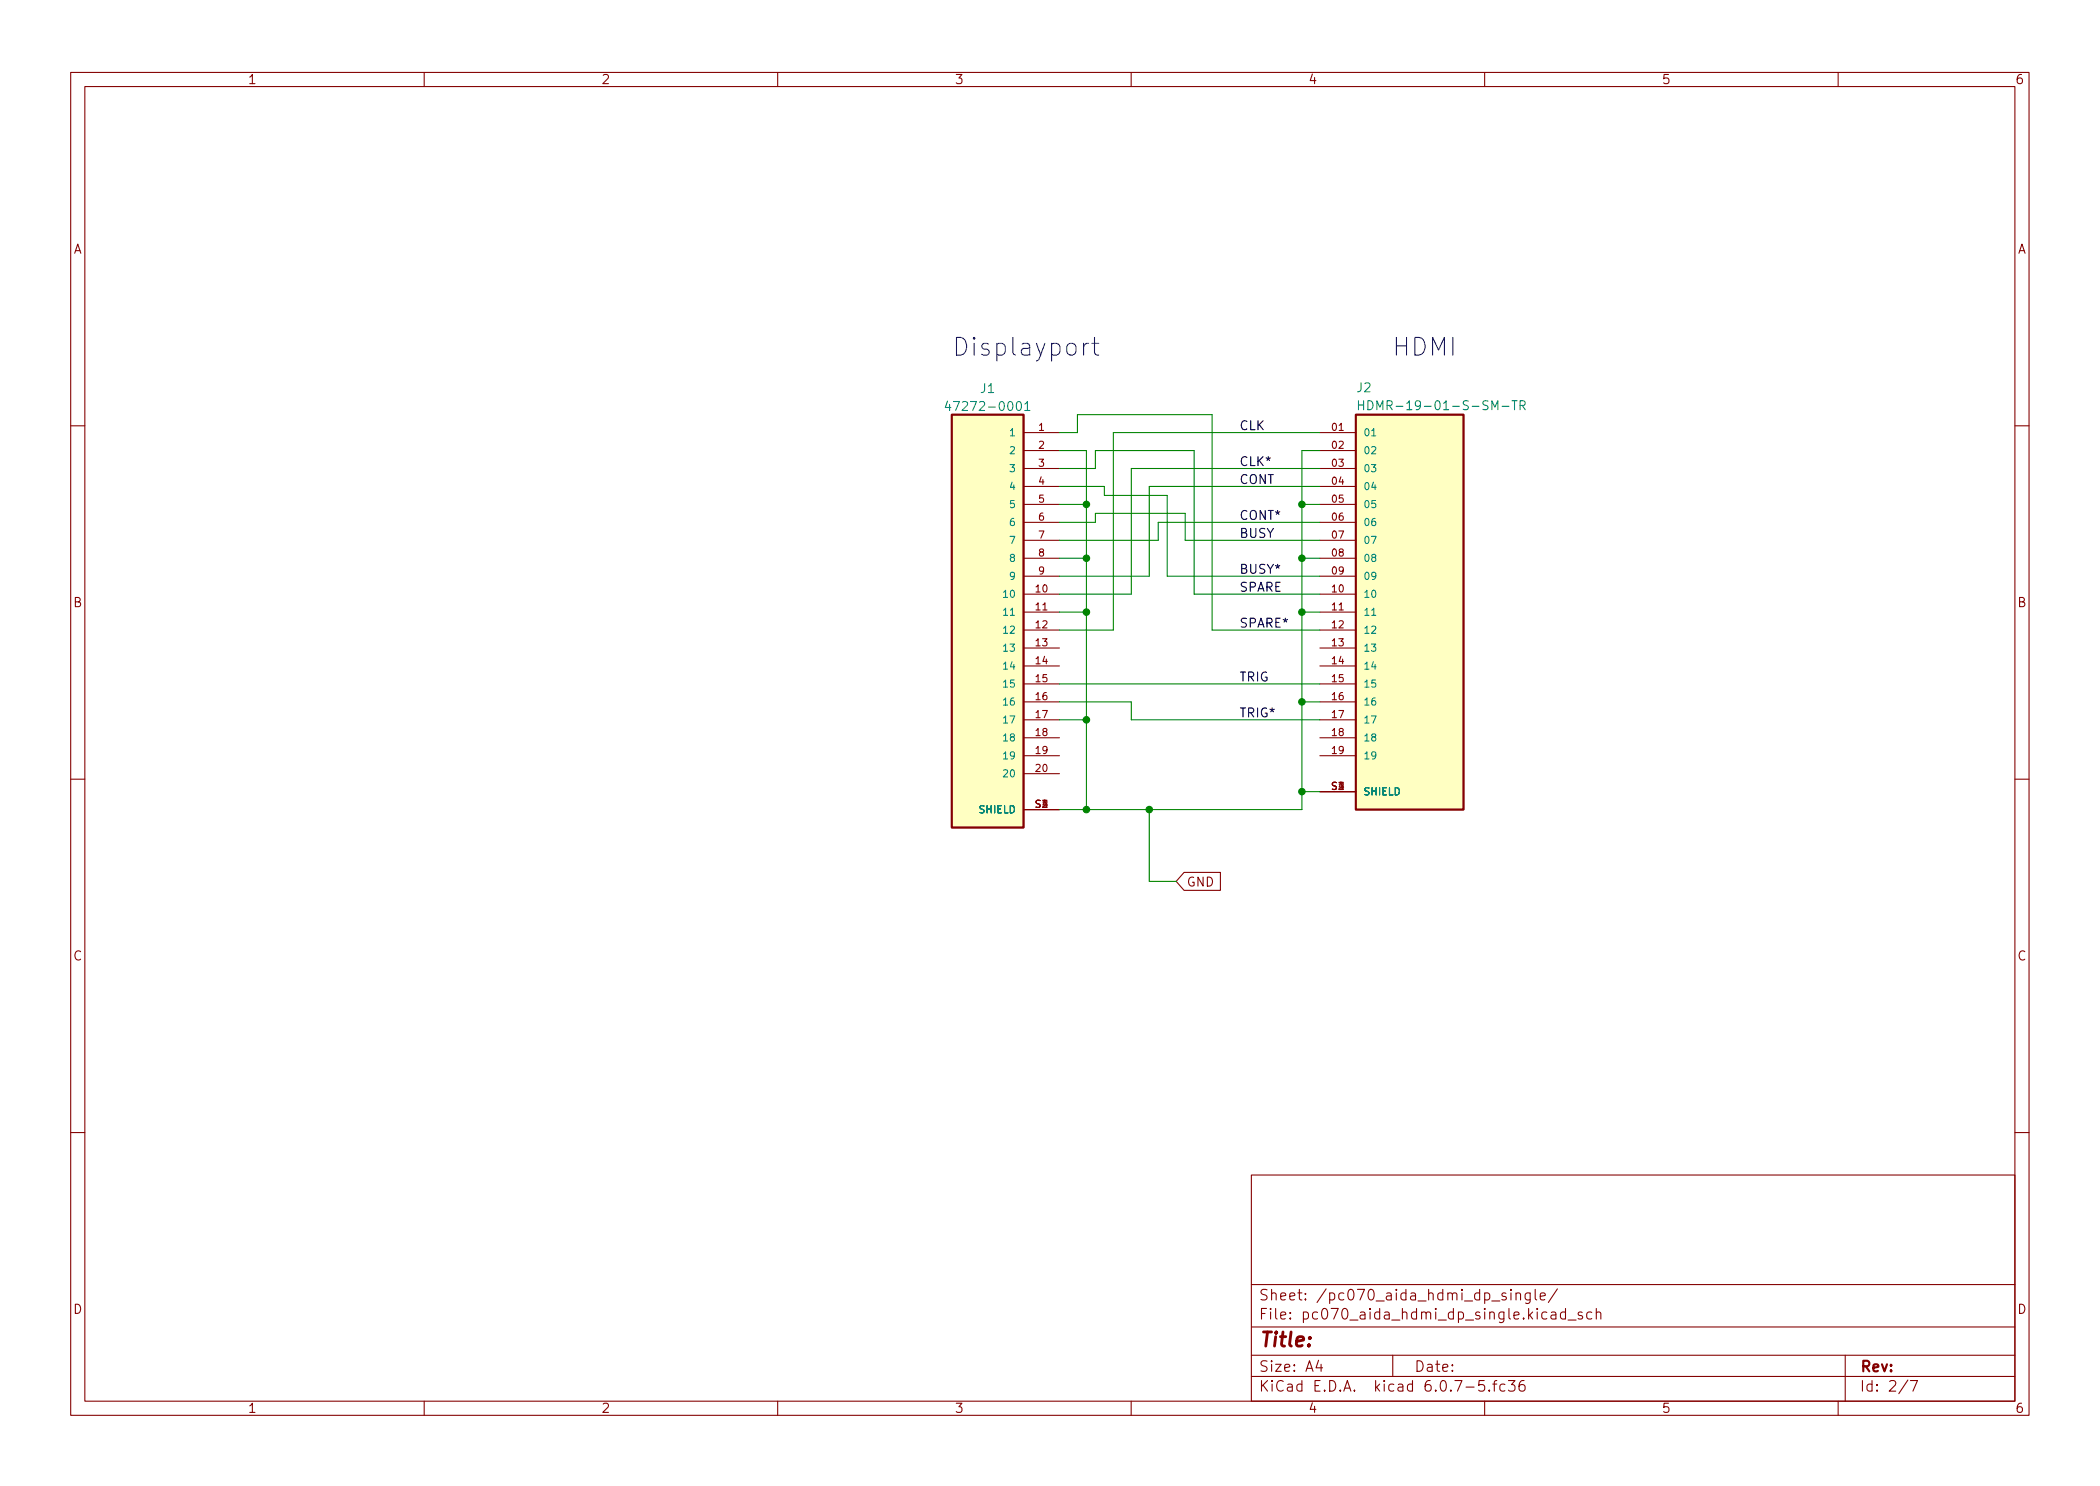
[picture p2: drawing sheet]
(kicad_sch (version 20211123) (generator eeschema)

 (paper "A4")

 (lib_symbols
  (symbol "47272-0001:47272-0001" (pin_names (offset 1.016)) (in_bom yes) (on_board yes)
   (property "Reference" "J" (id 0) (at -5.08 28.448 0) (effects (font (size 1.27 1.27)) (justify left bottom)))
   (property "Value" "47272-0001" (id 1) (at -5.08 -33.02 0) (effects (font (size 1.27 1.27)) (justify left bottom)))
   (property "Footprint" "MOLEX_47272-0001" (id 2) (at 0 0 0) (effects (font (size 1.27 1.27)) (justify left bottom) hide))
   (property "Datasheet" "" (id 3) (at 0 0 0) (effects (font (size 1.27 1.27)) (justify left bottom) hide))
   (property "MP" "47272-0001" (id 4) (at 0 0 0) (effects (font (size 1.27 1.27)) (justify left bottom) hide))
   (property "PACKAGE" "None" (id 5) (at 0 0 0) (effects (font (size 1.27 1.27)) (justify left bottom) hide))
   (property "MF" "Molex" (id 6) (at 0 0 0) (effects (font (size 1.27 1.27)) (justify left bottom) hide))
   (property "PRICE" "None" (id 7) (at 0 0 0) (effects (font (size 1.27 1.27)) (justify left bottom) hide))
   (property "AVAILABILITY" "Unavailable" (id 8) (at 0 0 0) (effects (font (size 1.27 1.27)) (justify left bottom) hide))
   (property "DESCRIPTION" "Conn Display Port RCP 20 POS 0.5mm Solder RA SMD 20 Terminal 1 Port DisplayPort T/R" (id 9) (at 0 0 0) (effects (font (size 1.27 1.27)) (justify left bottom) hide))
   (property "ki_locked" "" (id 10) (at 0 0 0) (effects (font (size 1.27 1.27))))
   (symbol "47272-0001_0_0"
    (rectangle (start -5.08 -30.48) (end 5.08 27.94) (stroke (width 0.254) (type default) (color 0 0 0 0)) (fill (type background)))
    (pin passive line (at -10.16 25.4 0) (length 5.08) (name "1" (effects (font (size 1.016 1.016)))) (number "1" (effects (font (size 1.016 1.016)))))
    (pin passive line (at -10.16 2.54 0) (length 5.08) (name "10" (effects (font (size 1.016 1.016)))) (number "10" (effects (font (size 1.016 1.016)))))
    (pin passive line (at -10.16 0 0) (length 5.08) (name "11" (effects (font (size 1.016 1.016)))) (number "11" (effects (font (size 1.016 1.016)))))
    (pin passive line (at -10.16 -2.54 0) (length 5.08) (name "12" (effects (font (size 1.016 1.016)))) (number "12" (effects (font (size 1.016 1.016)))))
    (pin passive line (at -10.16 -5.08 0) (length 5.08) (name "13" (effects (font (size 1.016 1.016)))) (number "13" (effects (font (size 1.016 1.016)))))
    (pin passive line (at -10.16 -7.62 0) (length 5.08) (name "14" (effects (font (size 1.016 1.016)))) (number "14" (effects (font (size 1.016 1.016)))))
    (pin passive line (at -10.16 -10.16 0) (length 5.08) (name "15" (effects (font (size 1.016 1.016)))) (number "15" (effects (font (size 1.016 1.016)))))
    (pin passive line (at -10.16 -12.7 0) (length 5.08) (name "16" (effects (font (size 1.016 1.016)))) (number "16" (effects (font (size 1.016 1.016)))))
    (pin passive line (at -10.16 -15.24 0) (length 5.08) (name "17" (effects (font (size 1.016 1.016)))) (number "17" (effects (font (size 1.016 1.016)))))
    (pin passive line (at -10.16 -17.78 0) (length 5.08) (name "18" (effects (font (size 1.016 1.016)))) (number "18" (effects (font (size 1.016 1.016)))))
    (pin passive line (at -10.16 -20.32 0) (length 5.08) (name "19" (effects (font (size 1.016 1.016)))) (number "19" (effects (font (size 1.016 1.016)))))
    (pin passive line (at -10.16 22.86 0) (length 5.08) (name "2" (effects (font (size 1.016 1.016)))) (number "2" (effects (font (size 1.016 1.016)))))
    (pin passive line (at -10.16 -22.86 0) (length 5.08) (name "20" (effects (font (size 1.016 1.016)))) (number "20" (effects (font (size 1.016 1.016)))))
    (pin passive line (at -10.16 20.32 0) (length 5.08) (name "3" (effects (font (size 1.016 1.016)))) (number "3" (effects (font (size 1.016 1.016)))))
    (pin passive line (at -10.16 17.78 0) (length 5.08) (name "4" (effects (font (size 1.016 1.016)))) (number "4" (effects (font (size 1.016 1.016)))))
    (pin passive line (at -10.16 15.24 0) (length 5.08) (name "5" (effects (font (size 1.016 1.016)))) (number "5" (effects (font (size 1.016 1.016)))))
    (pin passive line (at -10.16 12.7 0) (length 5.08) (name "6" (effects (font (size 1.016 1.016)))) (number "6" (effects (font (size 1.016 1.016)))))
    (pin passive line (at -10.16 10.16 0) (length 5.08) (name "7" (effects (font (size 1.016 1.016)))) (number "7" (effects (font (size 1.016 1.016)))))
    (pin passive line (at -10.16 7.62 0) (length 5.08) (name "8" (effects (font (size 1.016 1.016)))) (number "8" (effects (font (size 1.016 1.016)))))
    (pin passive line (at -10.16 5.08 0) (length 5.08) (name "9" (effects (font (size 1.016 1.016)))) (number "9" (effects (font (size 1.016 1.016)))))
    (pin passive line (at -10.16 -27.94 0) (length 5.08) (name "SHIELD" (effects (font (size 1.016 1.016)))) (number "S1" (effects (font (size 1.016 1.016)))))
    (pin passive line (at -10.16 -27.94 0) (length 5.08) (name "SHIELD" (effects (font (size 1.016 1.016)))) (number "S2" (effects (font (size 1.016 1.016)))))
    (pin passive line (at -10.16 -27.94 0) (length 5.08) (name "SHIELD" (effects (font (size 1.016 1.016)))) (number "S3" (effects (font (size 1.016 1.016)))))
    (pin passive line (at -10.16 -27.94 0) (length 5.08) (name "SHIELD" (effects (font (size 1.016 1.016)))) (number "S4" (effects (font (size 1.016 1.016)))))))
  (symbol "HDMR-19-01-S-SM-TR:HDMR-19-01-S-SM-TR" (pin_names (offset 1.016)) (in_bom yes) (on_board yes)
   (property "Reference" "J" (id 0) (at -7.62 29.21 0) (effects (font (size 1.27 1.27)) (justify left bottom)))
   (property "Value" "HDMR-19-01-S-SM-TR" (id 1) (at -7.62 -29.21 0) (effects (font (size 1.27 1.27)) (justify left bottom)))
   (property "Footprint" "SAMTEC_HDMR-19-01-S-SM-TR" (id 2) (at 0 0 0) (effects (font (size 1.27 1.27)) (justify left bottom) hide))
   (property "Datasheet" "" (id 3) (at 0 0 0) (effects (font (size 1.27 1.27)) (justify left bottom) hide))
   (property "MAXIMUM_PACKAGE_HEIGHT" "6.18 mm" (id 4) (at 0 0 0) (effects (font (size 1.27 1.27)) (justify left bottom) hide))
   (property "MANUFACTURER" "Samtec" (id 5) (at 0 0 0) (effects (font (size 1.27 1.27)) (justify left bottom) hide))
   (property "STANDARD" "Manufacturer Recommendations" (id 6) (at 0 0 0) (effects (font (size 1.27 1.27)) (justify left bottom) hide))
   (property "PARTREV" "H" (id 7) (at 0 0 0) (effects (font (size 1.27 1.27)) (justify left bottom) hide))
   (property "ki_locked" "" (id 8) (at 0 0 0) (effects (font (size 1.27 1.27))))
   (symbol "HDMR-19-01-S-SM-TR_0_0"
    (rectangle (start -7.62 -27.94) (end 7.62 27.94) (stroke (width 0.254) (type default) (color 0 0 0 0)) (fill (type background)))
    (pin passive line (at -12.7 25.4 0) (length 5.08) (name "01" (effects (font (size 1.016 1.016)))) (number "01" (effects (font (size 1.016 1.016)))))
    (pin passive line (at -12.7 22.86 0) (length 5.08) (name "02" (effects (font (size 1.016 1.016)))) (number "02" (effects (font (size 1.016 1.016)))))
    (pin passive line (at -12.7 20.32 0) (length 5.08) (name "03" (effects (font (size 1.016 1.016)))) (number "03" (effects (font (size 1.016 1.016)))))
    (pin passive line (at -12.7 17.78 0) (length 5.08) (name "04" (effects (font (size 1.016 1.016)))) (number "04" (effects (font (size 1.016 1.016)))))
    (pin passive line (at -12.7 15.24 0) (length 5.08) (name "05" (effects (font (size 1.016 1.016)))) (number "05" (effects (font (size 1.016 1.016)))))
    (pin passive line (at -12.7 12.7 0) (length 5.08) (name "06" (effects (font (size 1.016 1.016)))) (number "06" (effects (font (size 1.016 1.016)))))
    (pin passive line (at -12.7 10.16 0) (length 5.08) (name "07" (effects (font (size 1.016 1.016)))) (number "07" (effects (font (size 1.016 1.016)))))
    (pin passive line (at -12.7 7.62 0) (length 5.08) (name "08" (effects (font (size 1.016 1.016)))) (number "08" (effects (font (size 1.016 1.016)))))
    (pin passive line (at -12.7 5.08 0) (length 5.08) (name "09" (effects (font (size 1.016 1.016)))) (number "09" (effects (font (size 1.016 1.016)))))
    (pin passive line (at -12.7 2.54 0) (length 5.08) (name "10" (effects (font (size 1.016 1.016)))) (number "10" (effects (font (size 1.016 1.016)))))
    (pin passive line (at -12.7 0 0) (length 5.08) (name "11" (effects (font (size 1.016 1.016)))) (number "11" (effects (font (size 1.016 1.016)))))
    (pin passive line (at -12.7 -2.54 0) (length 5.08) (name "12" (effects (font (size 1.016 1.016)))) (number "12" (effects (font (size 1.016 1.016)))))
    (pin passive line (at -12.7 -5.08 0) (length 5.08) (name "13" (effects (font (size 1.016 1.016)))) (number "13" (effects (font (size 1.016 1.016)))))
    (pin passive line (at -12.7 -7.62 0) (length 5.08) (name "14" (effects (font (size 1.016 1.016)))) (number "14" (effects (font (size 1.016 1.016)))))
    (pin passive line (at -12.7 -10.16 0) (length 5.08) (name "15" (effects (font (size 1.016 1.016)))) (number "15" (effects (font (size 1.016 1.016)))))
    (pin passive line (at -12.7 -12.7 0) (length 5.08) (name "16" (effects (font (size 1.016 1.016)))) (number "16" (effects (font (size 1.016 1.016)))))
    (pin passive line (at -12.7 -15.24 0) (length 5.08) (name "17" (effects (font (size 1.016 1.016)))) (number "17" (effects (font (size 1.016 1.016)))))
    (pin passive line (at -12.7 -17.78 0) (length 5.08) (name "18" (effects (font (size 1.016 1.016)))) (number "18" (effects (font (size 1.016 1.016)))))
    (pin passive line (at -12.7 -20.32 0) (length 5.08) (name "19" (effects (font (size 1.016 1.016)))) (number "19" (effects (font (size 1.016 1.016)))))
    (pin passive line (at -12.7 -25.4 0) (length 5.08) (name "SHIELD" (effects (font (size 1.016 1.016)))) (number "S1" (effects (font (size 1.016 1.016)))))
    (pin passive line (at -12.7 -25.4 0) (length 5.08) (name "SHIELD" (effects (font (size 1.016 1.016)))) (number "S2" (effects (font (size 1.016 1.016)))))
    (pin passive line (at -12.7 -25.4 0) (length 5.08) (name "SHIELD" (effects (font (size 1.016 1.016)))) (number "S3" (effects (font (size 1.016 1.016)))))
    (pin passive line (at -12.7 -25.4 0) (length 5.08) (name "SHIELD" (effects (font (size 1.016 1.016)))) (number "S4" (effects (font (size 1.016 1.016))))))))

 (junction (at 162.56 114.3) (diameter 0) (color 0 0 0 0))
 (junction (at 184.15 78.74) (diameter 0) (color 0 0 0 0))
 (junction (at 184.15 99.06) (diameter 0) (color 0 0 0 0))
 (junction (at 153.67 86.36) (diameter 0) (color 0 0 0 0))
 (junction (at 153.67 78.74) (diameter 0) (color 0 0 0 0))
 (junction (at 184.15 111.76) (diameter 0) (color 0 0 0 0))
 (junction (at 153.67 71.12) (diameter 0) (color 0 0 0 0))
 (junction (at 153.67 114.3) (diameter 0) (color 0 0 0 0))
 (junction (at 184.15 71.12) (diameter 0) (color 0 0 0 0))
 (junction (at 153.67 101.6) (diameter 0) (color 0 0 0 0))
 (junction (at 184.15 86.36) (diameter 0) (color 0 0 0 0))

 (wire (pts (xy 152.4 58.42) (xy 152.4 60.96)) (stroke (width 0) (type default) (color 0 0 0 0)))
 (wire (pts (xy 167.64 76.2) (xy 186.69 76.2)) (stroke (width 0) (type default) (color 0 0 0 0)))
 (wire (pts (xy 168.91 63.5) (xy 154.94 63.5)) (stroke (width 0) (type default) (color 0 0 0 0)))
 (wire (pts (xy 154.94 72.39) (xy 167.64 72.39)) (stroke (width 0) (type default) (color 0 0 0 0)))
 (wire (pts (xy 184.15 71.12) (xy 186.69 71.12)) (stroke (width 0) (type default) (color 0 0 0 0)))
 (wire (pts (xy 149.86 86.36) (xy 153.67 86.36)) (stroke (width 0) (type default) (color 0 0 0 0)))
 (wire (pts (xy 153.67 63.5) (xy 153.67 71.12)) (stroke (width 0) (type default) (color 0 0 0 0)))
 (wire (pts (xy 152.4 60.96) (xy 149.86 60.96)) (stroke (width 0) (type default) (color 0 0 0 0)))
 (wire (pts (xy 162.56 114.3) (xy 162.56 124.46)) (stroke (width 0) (type default) (color 0 0 0 0)))
 (wire (pts (xy 184.15 71.12) (xy 184.15 78.74)) (stroke (width 0) (type default) (color 0 0 0 0)))
 (wire (pts (xy 186.69 63.5) (xy 184.15 63.5)) (stroke (width 0) (type default) (color 0 0 0 0)))
 (wire (pts (xy 168.91 83.82) (xy 186.69 83.82)) (stroke (width 0) (type default) (color 0 0 0 0)))
 (wire (pts (xy 166.37 124.46) (xy 162.56 124.46)) (stroke (width 0) (type default) (color 0 0 0 0)))
 (wire (pts (xy 167.64 76.2) (xy 167.64 72.39)) (stroke (width 0) (type default) (color 0 0 0 0)))
 (wire (pts (xy 160.02 101.6) (xy 186.69 101.6)) (stroke (width 0) (type default) (color 0 0 0 0)))
 (wire (pts (xy 156.21 69.85) (xy 156.21 68.58)) (stroke (width 0) (type default) (color 0 0 0 0)))
 (wire (pts (xy 153.67 71.12) (xy 153.67 78.74)) (stroke (width 0) (type default) (color 0 0 0 0)))
 (wire (pts (xy 154.94 73.66) (xy 154.94 72.39)) (stroke (width 0) (type default) (color 0 0 0 0)))
 (wire (pts (xy 162.56 68.58) (xy 186.69 68.58)) (stroke (width 0) (type default) (color 0 0 0 0)))
 (wire (pts (xy 162.56 114.3) (xy 184.15 114.3)) (stroke (width 0) (type default) (color 0 0 0 0)))
 (wire (pts (xy 171.45 58.42) (xy 152.4 58.42)) (stroke (width 0) (type default) (color 0 0 0 0)))
 (wire (pts (xy 171.45 88.9) (xy 171.45 58.42)) (stroke (width 0) (type default) (color 0 0 0 0)))
 (wire (pts (xy 160.02 66.04) (xy 160.02 83.82)) (stroke (width 0) (type default) (color 0 0 0 0)))
 (wire (pts (xy 153.67 78.74) (xy 153.67 86.36)) (stroke (width 0) (type default) (color 0 0 0 0)))
 (wire (pts (xy 149.86 71.12) (xy 153.67 71.12)) (stroke (width 0) (type default) (color 0 0 0 0)))
 (wire (pts (xy 153.67 86.36) (xy 153.67 101.6)) (stroke (width 0) (type default) (color 0 0 0 0)))
 (wire (pts (xy 154.94 73.66) (xy 149.86 73.66)) (stroke (width 0) (type default) (color 0 0 0 0)))
 (wire (pts (xy 184.15 78.74) (xy 184.15 86.36)) (stroke (width 0) (type default) (color 0 0 0 0)))
 (wire (pts (xy 163.83 73.66) (xy 163.83 76.2)) (stroke (width 0) (type default) (color 0 0 0 0)))
 (wire (pts (xy 184.15 99.06) (xy 184.15 111.76)) (stroke (width 0) (type default) (color 0 0 0 0)))
 (wire (pts (xy 162.56 68.58) (xy 162.56 81.28)) (stroke (width 0) (type default) (color 0 0 0 0)))
 (wire (pts (xy 171.45 88.9) (xy 186.69 88.9)) (stroke (width 0) (type default) (color 0 0 0 0)))
 (wire (pts (xy 165.1 69.85) (xy 165.1 81.28)) (stroke (width 0) (type default) (color 0 0 0 0)))
 (wire (pts (xy 154.94 63.5) (xy 154.94 66.04)) (stroke (width 0) (type default) (color 0 0 0 0)))
 (wire (pts (xy 184.15 86.36) (xy 184.15 99.06)) (stroke (width 0) (type default) (color 0 0 0 0)))
 (wire (pts (xy 149.86 96.52) (xy 186.69 96.52)) (stroke (width 0) (type default) (color 0 0 0 0)))
 (wire (pts (xy 149.86 78.74) (xy 153.67 78.74)) (stroke (width 0) (type default) (color 0 0 0 0)))
 (wire (pts (xy 149.86 76.2) (xy 163.83 76.2)) (stroke (width 0) (type default) (color 0 0 0 0)))
 (wire (pts (xy 184.15 111.76) (xy 186.69 111.76)) (stroke (width 0) (type default) (color 0 0 0 0)))
 (wire (pts (xy 168.91 83.82) (xy 168.91 63.5)) (stroke (width 0) (type default) (color 0 0 0 0)))
 (wire (pts (xy 157.48 60.96) (xy 186.69 60.96)) (stroke (width 0) (type default) (color 0 0 0 0)))
 (wire (pts (xy 165.1 81.28) (xy 186.69 81.28)) (stroke (width 0) (type default) (color 0 0 0 0)))
 (wire (pts (xy 184.15 78.74) (xy 186.69 78.74)) (stroke (width 0) (type default) (color 0 0 0 0)))
 (wire (pts (xy 184.15 111.76) (xy 184.15 114.3)) (stroke (width 0) (type default) (color 0 0 0 0)))
 (wire (pts (xy 156.21 69.85) (xy 165.1 69.85)) (stroke (width 0) (type default) (color 0 0 0 0)))
 (wire (pts (xy 184.15 86.36) (xy 186.69 86.36)) (stroke (width 0) (type default) (color 0 0 0 0)))
 (wire (pts (xy 149.86 83.82) (xy 160.02 83.82)) (stroke (width 0) (type default) (color 0 0 0 0)))
 (wire (pts (xy 149.86 88.9) (xy 157.48 88.9)) (stroke (width 0) (type default) (color 0 0 0 0)))
 (wire (pts (xy 153.67 114.3) (xy 162.56 114.3)) (stroke (width 0) (type default) (color 0 0 0 0)))
 (wire (pts (xy 160.02 66.04) (xy 186.69 66.04)) (stroke (width 0) (type default) (color 0 0 0 0)))
 (wire (pts (xy 149.86 63.5) (xy 153.67 63.5)) (stroke (width 0) (type default) (color 0 0 0 0)))
 (wire (pts (xy 149.86 114.3) (xy 153.67 114.3)) (stroke (width 0) (type default) (color 0 0 0 0)))
 (wire (pts (xy 157.48 60.96) (xy 157.48 88.9)) (stroke (width 0) (type default) (color 0 0 0 0)))
 (wire (pts (xy 163.83 73.66) (xy 186.69 73.66)) (stroke (width 0) (type default) (color 0 0 0 0)))
 (wire (pts (xy 154.94 66.04) (xy 149.86 66.04)) (stroke (width 0) (type default) (color 0 0 0 0)))
 (wire (pts (xy 184.15 99.06) (xy 186.69 99.06)) (stroke (width 0) (type default) (color 0 0 0 0)))
 (wire (pts (xy 153.67 101.6) (xy 153.67 114.3)) (stroke (width 0) (type default) (color 0 0 0 0)))
 (wire (pts (xy 156.21 68.58) (xy 149.86 68.58)) (stroke (width 0) (type default) (color 0 0 0 0)))
 (wire (pts (xy 149.86 101.6) (xy 153.67 101.6)) (stroke (width 0) (type default) (color 0 0 0 0)))
 (wire (pts (xy 149.86 99.06) (xy 160.02 99.06)) (stroke (width 0) (type default) (color 0 0 0 0)))
 (wire (pts (xy 160.02 99.06) (xy 160.02 101.6)) (stroke (width 0) (type default) (color 0 0 0 0)))
 (wire (pts (xy 184.15 63.5) (xy 184.15 71.12)) (stroke (width 0) (type default) (color 0 0 0 0)))
 (wire (pts (xy 149.86 81.28) (xy 162.56 81.28)) (stroke (width 0) (type default) (color 0 0 0 0)))

 (text "Displayport" (at 134.62 50.8 0) (effects (font (size 2.5 2.5)) (justify left bottom)))
 (text "HDMI" (at 196.85 50.8 0) (effects (font (size 2.5 2.5)) (justify left bottom)))

 (label "TRIG*" (at 175.26 101.6 0) (effects (font (size 1.27 1.27)) (justify left bottom)))
 (label "BUSY*" (at 175.26 81.28 0) (effects (font (size 1.27 1.27)) (justify left bottom)))
 (label "CONT*" (at 175.26 73.66 0) (effects (font (size 1.27 1.27)) (justify left bottom)))
 (label "CONT" (at 175.26 68.58 0) (effects (font (size 1.27 1.27)) (justify left bottom)))
 (label "TRIG" (at 175.26 96.52 0) (effects (font (size 1.27 1.27)) (justify left bottom)))
 (label "BUSY" (at 175.26 76.2 0) (effects (font (size 1.27 1.27)) (justify left bottom)))
 (label "SPARE" (at 175.26 83.82 0) (effects (font (size 1.27 1.27)) (justify left bottom)))
 (label "CLK*" (at 175.26 66.04 0) (effects (font (size 1.27 1.27)) (justify left bottom)))
 (label "SPARE*" (at 175.26 88.9 0) (effects (font (size 1.27 1.27)) (justify left bottom)))
 (label "CLK" (at 175.26 60.96 0) (effects (font (size 1.27 1.27)) (justify left bottom)))

 (global_label "GND" (shape input) (at 166.37 124.46 0) (fields_autoplaced) (effects (font (size 1.27 1.27)) (justify left))
  (property "Intersheet References" "${INTERSHEET_REFS}" (id 0) (at 172.6536 124.3806 0) (effects (font (size 1.27 1.27)) (justify left) hide)))

 (symbol (lib_id "47272-0001:47272-0001") (at 139.7 86.36 0) (mirror y) (unit 1) (in_bom yes) (on_board yes) (fields_autoplaced)
  (property "Reference" "J1" (id 0) (at 139.7 54.7202 0))
  (property "Value" "47272-0001" (id 1) (at 139.7 57.2571 0))
  (property "Footprint" "47272-0001:MOLEX_47272-0001" (id 2) (at 139.7 86.36 0) (effects (font (size 1.27 1.27)) (justify left bottom) hide))
  (property "Datasheet" "" (id 3) (at 139.7 86.36 0) (effects (font (size 1.27 1.27)) (justify left bottom) hide))
  (property "MP" "47272-0001" (id 4) (at 139.7 86.36 0) (effects (font (size 1.27 1.27)) (justify left bottom) hide))
  (property "PACKAGE" "None" (id 5) (at 139.7 86.36 0) (effects (font (size 1.27 1.27)) (justify left bottom) hide))
  (property "MF" "Molex" (id 6) (at 139.7 86.36 0) (effects (font (size 1.27 1.27)) (justify left bottom) hide))
  (property "PRICE" "None" (id 7) (at 139.7 86.36 0) (effects (font (size 1.27 1.27)) (justify left bottom) hide))
  (property "AVAILABILITY" "Unavailable" (id 8) (at 139.7 86.36 0) (effects (font (size 1.27 1.27)) (justify left bottom) hide))
  (property "DESCRIPTION" "Conn Display Port RCP 20 POS 0.5mm Solder RA SMD 20 Terminal 1 Port DisplayPort T/R" (id 9) (at 139.7 86.36 0) (effects (font (size 1.27 1.27)) (justify left bottom) hide)) (pin "1") (pin "10") (pin "11") (pin "12") (pin "13") (pin "14") (pin "15") (pin "16") (pin "17") (pin "18") (pin "19") (pin "2") (pin "20") (pin "3") (pin "4") (pin "5") (pin "6") (pin "7") (pin "8") (pin "9") (pin "S1") (pin "S2") (pin "S3") (pin "S4"))

 (symbol (lib_id "HDMR-19-01-S-SM-TR:HDMR-19-01-S-SM-TR") (at 199.39 86.36 0) (unit 1) (in_bom yes) (on_board yes)
  (property "Reference" "J2" (id 0) (at 191.77 54.6131 0) (effects (font (size 1.27 1.27)) (justify left)))
  (property "Value" "HDMR-19-01-S-SM-TR" (id 1) (at 191.77 57.15 0) (effects (font (size 1.27 1.27)) (justify left)))
  (property "Footprint" "HDMR-19-01-S-SM-TR:SAMTEC_HDMR-19-01-S-SM-TR" (id 2) (at 199.39 86.36 0) (effects (font (size 1.27 1.27)) (justify left bottom) hide))
  (property "Datasheet" "" (id 3) (at 199.39 86.36 0) (effects (font (size 1.27 1.27)) (justify left bottom) hide))
  (property "MAXIMUM_PACKAGE_HEIGHT" "6.18 mm" (id 4) (at 199.39 86.36 0) (effects (font (size 1.27 1.27)) (justify left bottom) hide))
  (property "MANUFACTURER" "Samtec" (id 5) (at 199.39 86.36 0) (effects (font (size 1.27 1.27)) (justify left bottom) hide))
  (property "STANDARD" "Manufacturer Recommendations" (id 6) (at 199.39 86.36 0) (effects (font (size 1.27 1.27)) (justify left bottom) hide))
  (property "PARTREV" "H" (id 7) (at 199.39 86.36 0) (effects (font (size 1.27 1.27)) (justify left bottom) hide)) (pin "01") (pin "02") (pin "03") (pin "04") (pin "05") (pin "06") (pin "07") (pin "08") (pin "09") (pin "10") (pin "11") (pin "12") (pin "13") (pin "14") (pin "15") (pin "16") (pin "17") (pin "18") (pin "19") (pin "S1") (pin "S2") (pin "S3") (pin "S4"))

 (sheet_instances (path "" (page "1")))

 (symbol_instances (path "" (reference "#PWR01") (unit 1) (value "GND") (footprint "")) (path "" (reference "#PWR02") (unit 1) (value "GND") (footprint "")) (path "" (reference "J1") (unit 1) (value "47272-0001") (footprint "47272-0001:MOLEX_47272-0001")) (path "" (reference "J2") (unit 1) (value "HDMR-19-01-S-SM-TR") (footprint "HDMR-19-01-S-SM-TR:SAMTEC_HDMR-19-01-S-SM-TR"))))
